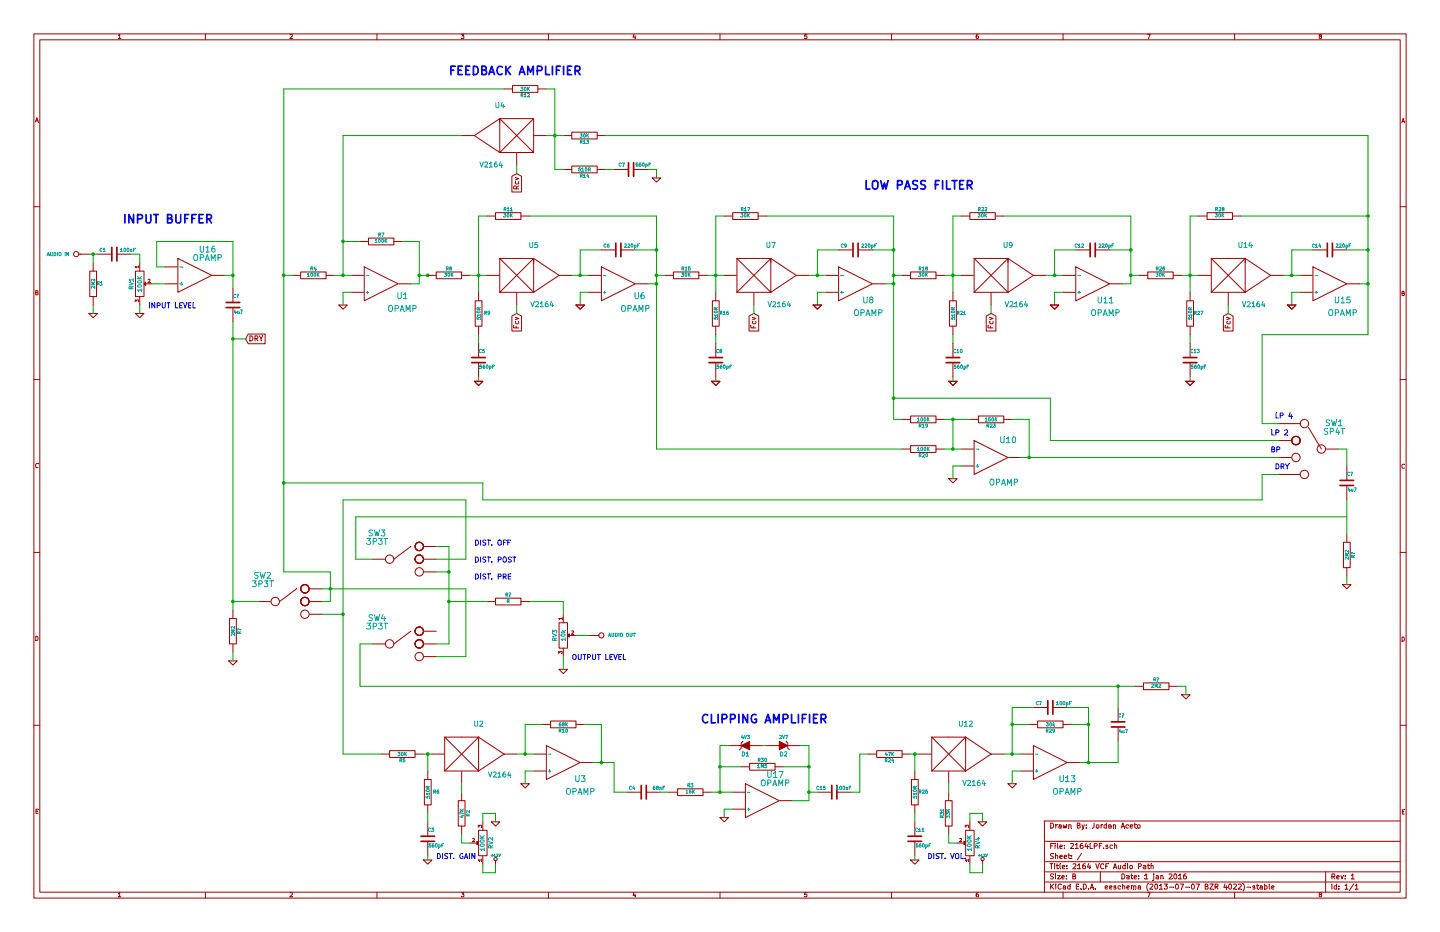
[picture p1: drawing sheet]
EESchema Schematic File Version 2
LIBS:spst
LIBS:power
LIBS:device
LIBS:transistors
LIBS:conn
LIBS:linear
LIBS:regul
LIBS:74xx
LIBS:cmos4000
LIBS:adc-dac
LIBS:memory
LIBS:xilinx
LIBS:special
LIBS:microcontrollers
LIBS:dsp
LIBS:microchip
LIBS:analog_switches
LIBS:motorola
LIBS:texas
LIBS:intel
LIBS:audio
LIBS:interface
LIBS:digital-audio
LIBS:philips
LIBS:display
LIBS:cypress
LIBS:siliconi
LIBS:opto
LIBS:atmel
LIBS:contrib
LIBS:valves
LIBS:genericOpamp
LIBS:v2164
LIBS:sp4t
LIBS:spdt
LIBS:SP3T
LIBS:2164LPF-cache
EELAYER 27 0
EELAYER END
$Descr B 17000 11000
encoding utf-8
Sheet 1 1
Title "2164 VCF Audio Path"
Date "1 jan 2016"
Rev "1"
Comp ""
Comment1 "Drawn By: Jordan Aceto"
Comment2 ""
Comment3 ""
Comment4 ""
$EndDescr
$Comp
L R R5
U 1 1
P 4750 8900
F 0 "R5" V 4830 8900 40  0000 C CNN
F 1 "30K" V 4757 8901 40  0000 C CNN
F 2 "~" V 4680 8900 30  0000 C CNN
F 3 "~" H 4750 8900 30  0000 C CNN
	1    4750 8900
	0    1    1    0   
$EndComp
$Comp
L R R4
U 1 1
P 3700 3250
F 0 "R4" V 3780 3250 40  0000 C CNN
F 1 "100K" V 3707 3251 40  0000 C CNN
F 2 "~" V 3630 3250 30  0000 C CNN
F 3 "~" H 3700 3250 30  0000 C CNN
	1    3700 3250
	0    -1   -1   0   
$EndComp
$Comp
L R R7
U 1 1
P 4500 2850
F 0 "R7" V 4580 2850 40  0000 C CNN
F 1 "100K" V 4507 2851 40  0000 C CNN
F 2 "~" V 4430 2850 30  0000 C CNN
F 3 "~" H 4500 2850 30  0000 C CNN
	1    4500 2850
	0    -1   -1   0   
$EndComp
$Comp
L GND #PWR3
U 1 1
P 4050 3600
F 0 "#PWR3" H 4050 3600 30  0001 C CNN
F 1 "GND" H 4050 3530 30  0001 C CNN
F 2 "" H 4050 3600 60  0000 C CNN
F 3 "" H 4050 3600 60  0000 C CNN
	1    4050 3600
	1    0    0    -1  
$EndComp
Connection ~ 5050 3250
$Comp
L V2164 U2
U 1 1
P 5450 8900
F 0 "U2" H 5650 9250 60  0000 C CNN
F 1 "V2164" H 5900 8650 60  0000 C CNN
F 2 "~" H 5750 8550 60  0000 C CNN
F 3 "~" H 5750 8550 60  0000 C CNN
	1    5450 8900
	1    0    0    -1  
$EndComp
$Comp
L V2164 U4
U 1 1
P 6100 1600
F 0 "U4" H 6300 1950 60  0000 C CNN
F 1 "V2164" H 6400 1250 60  0000 C CNN
F 2 "~" H 6400 1250 60  0000 C CNN
F 3 "~" H 6400 1250 60  0000 C CNN
	1    6100 1600
	-1   0    0    -1  
$EndComp
$Comp
L OPAMP U3
U 1 1
P 6650 9000
F 0 "U3" H 6850 8800 70  0000 C CNN
F 1 "OPAMP" H 6850 8650 70  0000 C CNN
F 2 "~" H 6650 9000 60  0000 C CNN
F 3 "~" H 6650 9000 60  0000 C CNN
	1    6650 9000
	1    0    0    -1  
$EndComp
$Comp
L OPAMP U1
U 1 1
P 4500 3350
F 0 "U1" H 4750 3200 70  0000 C CNN
F 1 "OPAMP" H 4750 3050 70  0000 C CNN
F 2 "~" H 4500 3350 60  0000 C CNN
F 3 "~" H 4500 3350 60  0000 C CNN
	1    4500 3350
	1    0    0    -1  
$EndComp
$Comp
L R R10
U 1 1
P 6650 8550
F 0 "R10" V 6730 8550 40  0000 C CNN
F 1 "68K" V 6657 8551 40  0000 C CNN
F 2 "~" V 6580 8550 30  0000 C CNN
F 3 "~" H 6650 8550 30  0000 C CNN
	1    6650 8550
	0    1    1    0   
$EndComp
$Comp
L GND #PWR10
U 1 1
P 6850 3600
F 0 "#PWR10" H 6850 3600 30  0001 C CNN
F 1 "GND" H 6850 3530 30  0001 C CNN
F 2 "" H 6850 3600 60  0000 C CNN
F 3 "" H 6850 3600 60  0000 C CNN
	1    6850 3600
	1    0    0    -1  
$EndComp
Wire Wire Line
	5650 2550 5650 3450
Wire Wire Line
	3950 3250 4150 3250
Wire Wire Line
	4050 1600 4050 3250
Wire Wire Line
	4050 2850 4250 2850
Wire Wire Line
	4950 3350 4850 3350
Wire Wire Line
	4950 2850 4950 3350
Wire Wire Line
	4950 2850 4750 2850
Wire Wire Line
	4150 3450 4050 3450
Wire Wire Line
	4050 3450 4050 3600
Wire Wire Line
	5050 3250 4950 3250
Connection ~ 4950 3250
Wire Wire Line
	5550 3250 5750 3250
Connection ~ 4050 3250
Wire Wire Line
	5650 2550 5750 2550
Wire Wire Line
	6750 3250 6950 3250
Wire Wire Line
	6850 3250 6850 2950
Wire Wire Line
	6850 2950 7100 2950
Wire Wire Line
	7750 3350 7650 3350
Wire Wire Line
	7750 2550 7750 5300
Wire Wire Line
	7750 2950 7500 2950
Wire Wire Line
	6950 3450 6850 3450
Wire Wire Line
	6850 3450 6850 3600
Connection ~ 7750 2950
Connection ~ 6850 3250
Connection ~ 5650 3250
Wire Wire Line
	7750 2550 6250 2550
$Comp
L GND #PWR5
U 1 1
P 5650 4500
F 0 "#PWR5" H 5650 4500 30  0001 C CNN
F 1 "GND" H 5650 4430 30  0001 C CNN
F 2 "" H 5650 4500 60  0000 C CNN
F 3 "" H 5650 4500 60  0000 C CNN
	1    5650 4500
	1    0    0    -1  
$EndComp
Wire Wire Line
	5650 4050 5650 3950
Wire Wire Line
	5650 4450 5650 4500
$Comp
L GND #PWR11
U 1 1
P 6850 3600
F 0 "#PWR11" H 6850 3600 30  0001 C CNN
F 1 "GND" H 6850 3530 30  0001 C CNN
F 2 "" H 6850 3600 60  0000 C CNN
F 3 "" H 6850 3600 60  0000 C CNN
	1    6850 3600
	1    0    0    -1  
$EndComp
$Comp
L V2164 U5
U 1 1
P 6100 3250
F 0 "U5" H 6300 3600 60  0000 C CNN
F 1 "V2164" H 6400 2900 60  0000 C CNN
F 2 "~" H 6400 2900 60  0000 C CNN
F 3 "~" H 6400 2900 60  0000 C CNN
	1    6100 3250
	1    0    0    -1  
$EndComp
$Comp
L GND #PWR6
U 1 1
P 5650 4500
F 0 "#PWR6" H 5650 4500 30  0001 C CNN
F 1 "GND" H 5650 4430 30  0001 C CNN
F 2 "" H 5650 4500 60  0000 C CNN
F 3 "" H 5650 4500 60  0000 C CNN
	1    5650 4500
	1    0    0    -1  
$EndComp
$Comp
L GND #PWR17
U 1 1
P 9650 3600
F 0 "#PWR17" H 9650 3600 30  0001 C CNN
F 1 "GND" H 9650 3530 30  0001 C CNN
F 2 "" H 9650 3600 60  0000 C CNN
F 3 "" H 9650 3600 60  0000 C CNN
	1    9650 3600
	1    0    0    -1  
$EndComp
Wire Wire Line
	8450 2550 8450 3450
Wire Wire Line
	8350 3250 8550 3250
Wire Wire Line
	9550 3250 9750 3250
Wire Wire Line
	9650 3250 9650 2950
Wire Wire Line
	9650 2950 9900 2950
Wire Wire Line
	10550 3350 10450 3350
Wire Wire Line
	10550 2950 10300 2950
Wire Wire Line
	9750 3450 9650 3450
Wire Wire Line
	9650 3450 9650 3600
Connection ~ 10550 2950
Connection ~ 9650 3250
Connection ~ 8450 3250
$Comp
L GND #PWR14
U 1 1
P 8450 4500
F 0 "#PWR14" H 8450 4500 30  0001 C CNN
F 1 "GND" H 8450 4430 30  0001 C CNN
F 2 "" H 8450 4500 60  0000 C CNN
F 3 "" H 8450 4500 60  0000 C CNN
	1    8450 4500
	1    0    0    -1  
$EndComp
Wire Wire Line
	8450 4050 8450 3950
Wire Wire Line
	8450 4450 8450 4500
$Comp
L OPAMP U8
U 1 1
P 10100 3350
F 0 "U8" H 10250 3150 70  0000 C CNN
F 1 "OPAMP" H 10250 3000 70  0000 C CNN
F 2 "~" H 10100 3350 60  0000 C CNN
F 3 "~" H 10100 3350 60  0000 C CNN
	1    10100 3350
	1    0    0    -1  
$EndComp
$Comp
L GND #PWR18
U 1 1
P 9650 3600
F 0 "#PWR18" H 9650 3600 30  0001 C CNN
F 1 "GND" H 9650 3530 30  0001 C CNN
F 2 "" H 9650 3600 60  0000 C CNN
F 3 "" H 9650 3600 60  0000 C CNN
	1    9650 3600
	1    0    0    -1  
$EndComp
$Comp
L V2164 U7
U 1 1
P 8900 3250
F 0 "U7" H 9100 3600 60  0000 C CNN
F 1 "V2164" H 9200 2900 60  0000 C CNN
F 2 "~" H 9200 2900 60  0000 C CNN
F 3 "~" H 9200 2900 60  0000 C CNN
	1    8900 3250
	1    0    0    -1  
$EndComp
$Comp
L GND #PWR15
U 1 1
P 8450 4500
F 0 "#PWR15" H 8450 4500 30  0001 C CNN
F 1 "GND" H 8450 4430 30  0001 C CNN
F 2 "" H 8450 4500 60  0000 C CNN
F 3 "" H 8450 4500 60  0000 C CNN
	1    8450 4500
	1    0    0    -1  
$EndComp
$Comp
L GND #PWR26
U 1 1
P 12450 3600
F 0 "#PWR26" H 12450 3600 30  0001 C CNN
F 1 "GND" H 12450 3530 30  0001 C CNN
F 2 "" H 12450 3600 60  0000 C CNN
F 3 "" H 12450 3600 60  0000 C CNN
	1    12450 3600
	1    0    0    -1  
$EndComp
Wire Wire Line
	11250 2550 11250 3450
Wire Wire Line
	11150 3250 11350 3250
Wire Wire Line
	11250 2550 11350 2550
Wire Wire Line
	12350 3250 12550 3250
Wire Wire Line
	12450 3250 12450 2950
Wire Wire Line
	12450 2950 12700 2950
Wire Wire Line
	13350 3350 13250 3350
Wire Wire Line
	13350 2950 13100 2950
Wire Wire Line
	12550 3450 12450 3450
Wire Wire Line
	12450 3450 12450 3600
Connection ~ 13350 2950
Connection ~ 12450 3250
Connection ~ 11250 3250
$Comp
L GND #PWR20
U 1 1
P 11250 4500
F 0 "#PWR20" H 11250 4500 30  0001 C CNN
F 1 "GND" H 11250 4430 30  0001 C CNN
F 2 "" H 11250 4500 60  0000 C CNN
F 3 "" H 11250 4500 60  0000 C CNN
	1    11250 4500
	1    0    0    -1  
$EndComp
Wire Wire Line
	11250 4050 11250 3950
Wire Wire Line
	11250 4450 11250 4500
$Comp
L OPAMP U11
U 1 1
P 12900 3350
F 0 "U11" H 13050 3150 70  0000 C CNN
F 1 "OPAMP" H 13050 3000 70  0000 C CNN
F 2 "~" H 12900 3350 60  0000 C CNN
F 3 "~" H 12900 3350 60  0000 C CNN
	1    12900 3350
	1    0    0    -1  
$EndComp
$Comp
L GND #PWR27
U 1 1
P 12450 3600
F 0 "#PWR27" H 12450 3600 30  0001 C CNN
F 1 "GND" H 12450 3530 30  0001 C CNN
F 2 "" H 12450 3600 60  0000 C CNN
F 3 "" H 12450 3600 60  0000 C CNN
	1    12450 3600
	1    0    0    -1  
$EndComp
$Comp
L V2164 U9
U 1 1
P 11700 3250
F 0 "U9" H 11900 3600 60  0000 C CNN
F 1 "V2164" H 12000 2900 60  0000 C CNN
F 2 "~" H 12000 2900 60  0000 C CNN
F 3 "~" H 12000 2900 60  0000 C CNN
	1    11700 3250
	1    0    0    -1  
$EndComp
$Comp
L GND #PWR21
U 1 1
P 11250 4500
F 0 "#PWR21" H 11250 4500 30  0001 C CNN
F 1 "GND" H 11250 4430 30  0001 C CNN
F 2 "" H 11250 4500 60  0000 C CNN
F 3 "" H 11250 4500 60  0000 C CNN
	1    11250 4500
	1    0    0    -1  
$EndComp
$Comp
L GND #PWR30
U 1 1
P 15250 3600
F 0 "#PWR30" H 15250 3600 30  0001 C CNN
F 1 "GND" H 15250 3530 30  0001 C CNN
F 2 "" H 15250 3600 60  0000 C CNN
F 3 "" H 15250 3600 60  0000 C CNN
	1    15250 3600
	1    0    0    -1  
$EndComp
Wire Wire Line
	14050 2550 14050 3450
Wire Wire Line
	13950 3250 14150 3250
Wire Wire Line
	14050 2550 14150 2550
Wire Wire Line
	15250 3250 15250 2950
Wire Wire Line
	15250 2950 15500 2950
Wire Wire Line
	16150 3350 16050 3350
Wire Wire Line
	16150 2950 15900 2950
Wire Wire Line
	15350 3450 15250 3450
Wire Wire Line
	15250 3450 15250 3600
Connection ~ 16150 2950
Connection ~ 15250 3250
Connection ~ 14050 3250
$Comp
L GND #PWR28
U 1 1
P 14050 4500
F 0 "#PWR28" H 14050 4500 30  0001 C CNN
F 1 "GND" H 14050 4430 30  0001 C CNN
F 2 "" H 14050 4500 60  0000 C CNN
F 3 "" H 14050 4500 60  0000 C CNN
	1    14050 4500
	1    0    0    -1  
$EndComp
Wire Wire Line
	14050 4050 14050 3950
Wire Wire Line
	14050 4450 14050 4500
$Comp
L OPAMP U15
U 1 1
P 15700 3350
F 0 "U15" H 15850 3150 70  0000 C CNN
F 1 "OPAMP" H 15850 3000 70  0000 C CNN
F 2 "~" H 15700 3350 60  0000 C CNN
F 3 "~" H 15700 3350 60  0000 C CNN
	1    15700 3350
	1    0    0    -1  
$EndComp
$Comp
L GND #PWR31
U 1 1
P 15250 3600
F 0 "#PWR31" H 15250 3600 30  0001 C CNN
F 1 "GND" H 15250 3530 30  0001 C CNN
F 2 "" H 15250 3600 60  0000 C CNN
F 3 "" H 15250 3600 60  0000 C CNN
	1    15250 3600
	1    0    0    -1  
$EndComp
$Comp
L V2164 U14
U 1 1
P 14500 3250
F 0 "U14" H 14700 3600 60  0000 C CNN
F 1 "V2164" H 14800 2900 60  0000 C CNN
F 2 "~" H 14800 2900 60  0000 C CNN
F 3 "~" H 14800 2900 60  0000 C CNN
	1    14500 3250
	1    0    0    -1  
$EndComp
$Comp
L GND #PWR29
U 1 1
P 14050 4500
F 0 "#PWR29" H 14050 4500 30  0001 C CNN
F 1 "GND" H 14050 4430 30  0001 C CNN
F 2 "" H 14050 4500 60  0000 C CNN
F 3 "" H 14050 4500 60  0000 C CNN
	1    14050 4500
	1    0    0    -1  
$EndComp
Connection ~ 7750 3250
Wire Wire Line
	10550 3250 10650 3250
Connection ~ 10550 3250
Wire Wire Line
	8550 2550 8450 2550
Wire Wire Line
	9050 2550 10550 2550
Wire Wire Line
	13350 2550 11850 2550
Wire Wire Line
	15150 3250 15350 3250
Wire Wire Line
	16150 1600 16150 3950
Wire Wire Line
	16150 2550 14650 2550
Wire Wire Line
	13350 3250 13450 3250
Connection ~ 13350 3250
Wire Wire Line
	7750 3250 7850 3250
$Comp
L R R12
U 1 1
P 6200 1050
F 0 "R12" V 6280 1050 40  0000 C CNN
F 1 "30K" V 6207 1051 40  0000 C CNN
F 2 "~" V 6130 1050 30  0000 C CNN
F 3 "~" H 6200 1050 30  0000 C CNN
	1    6200 1050
	0    1    1    0   
$EndComp
$Comp
L R R13
U 1 1
P 6900 1600
F 0 "R13" V 6980 1600 40  0000 C CNN
F 1 "30K" V 6907 1601 40  0000 C CNN
F 2 "~" V 6830 1600 30  0000 C CNN
F 3 "~" H 6900 1600 30  0000 C CNN
	1    6900 1600
	0    1    1    0   
$EndComp
$Comp
L R R14
U 1 1
P 6900 2000
F 0 "R14" V 6980 2000 40  0000 C CNN
F 1 "510R" V 6907 2001 40  0000 C CNN
F 2 "~" V 6830 2000 30  0000 C CNN
F 3 "~" H 6900 2000 30  0000 C CNN
	1    6900 2000
	0    1    1    0   
$EndComp
$Comp
L C C7
U 1 1
P 7450 2000
F 0 "C7" V 7400 1850 40  0000 L CNN
F 1 "560pF" V 7400 2050 40  0000 L CNN
F 2 "~" H 7488 1850 30  0000 C CNN
F 3 "~" H 7450 2000 60  0000 C CNN
	1    7450 2000
	0    1    1    0   
$EndComp
Wire Wire Line
	4050 1600 5450 1600
Connection ~ 4050 2850
Wire Wire Line
	6450 1600 6650 1600
Wire Wire Line
	6550 1050 6550 2000
Wire Wire Line
	6550 1050 6450 1050
Connection ~ 6550 1600
Wire Wire Line
	5950 1050 3350 1050
Wire Wire Line
	3350 1050 3350 6750
Wire Wire Line
	7150 1600 16150 1600
Connection ~ 16150 2550
Wire Wire Line
	6550 2000 6650 2000
$Comp
L GND #PWR13
U 1 1
P 7750 2100
F 0 "#PWR13" H 7750 2100 30  0001 C CNN
F 1 "GND" H 7750 2030 30  0001 C CNN
F 2 "" H 7750 2100 60  0000 C CNN
F 3 "" H 7750 2100 60  0000 C CNN
	1    7750 2100
	1    0    0    -1  
$EndComp
Wire Wire Line
	7750 2100 7750 2000
Wire Wire Line
	7750 2000 7650 2000
Wire Wire Line
	7250 2000 7150 2000
$Comp
L OPAMP U10
U 1 1
P 11700 5400
F 0 "U10" H 11900 5600 70  0000 C CNN
F 1 "OPAMP" H 11850 5100 70  0000 C CNN
F 2 "" H 11700 5400 60  0000 C CNN
F 3 "" H 11700 5400 60  0000 C CNN
	1    11700 5400
	1    0    0    -1  
$EndComp
$Comp
L R R23
U 1 1
P 11700 4950
F 0 "R23" V 11780 4950 40  0000 C CNN
F 1 "150K" V 11707 4951 40  0000 C CNN
F 2 "~" V 11630 4950 30  0000 C CNN
F 3 "~" H 11700 4950 30  0000 C CNN
	1    11700 4950
	0    1    1    0   
$EndComp
$Comp
L R R19
U 1 1
P 10900 4950
F 0 "R19" V 10980 4950 40  0000 C CNN
F 1 "100K" V 10907 4951 40  0000 C CNN
F 2 "~" V 10830 4950 30  0000 C CNN
F 3 "~" H 10900 4950 30  0000 C CNN
	1    10900 4950
	0    1    1    0   
$EndComp
$Comp
L R R20
U 1 1
P 10900 5300
F 0 "R20" V 10980 5300 40  0000 C CNN
F 1 "100K" V 10907 5301 40  0000 C CNN
F 2 "~" V 10830 5300 30  0000 C CNN
F 3 "~" H 10900 5300 30  0000 C CNN
	1    10900 5300
	0    1    1    0   
$EndComp
Wire Wire Line
	12150 5400 12150 4950
Wire Wire Line
	12150 4950 11950 4950
Wire Wire Line
	11150 5300 11350 5300
Wire Wire Line
	11250 4950 11250 5300
Wire Wire Line
	11150 4950 11450 4950
Connection ~ 11250 5300
Connection ~ 10550 3350
Wire Wire Line
	7750 5300 10650 5300
Connection ~ 7750 3350
$Comp
L GND #PWR22
U 1 1
P 11250 5650
F 0 "#PWR22" H 11250 5650 30  0001 C CNN
F 1 "GND" H 11250 5580 30  0001 C CNN
F 2 "" H 11250 5650 60  0000 C CNN
F 3 "" H 11250 5650 60  0000 C CNN
	1    11250 5650
	1    0    0    -1  
$EndComp
Wire Wire Line
	11250 5650 11250 5500
Wire Wire Line
	11250 5500 11350 5500
Connection ~ 11250 4950
Wire Wire Line
	10550 4950 10650 4950
Wire Wire Line
	10550 2550 10550 4950
Connection ~ 12150 5400
Wire Wire Line
	10550 4700 12400 4700
Connection ~ 10550 4700
Wire Wire Line
	16150 3950 14900 3950
Wire Wire Line
	14900 3950 14900 5000
Connection ~ 16150 3350
$Comp
L SP4T SW1
U 1 1
P 15450 5300
F 0 "SW1" H 15150 5600 70  0000 C CNN
F 1 "SP4T" H 15150 5500 70  0000 C CNN
F 2 "~" H 15450 5300 60  0000 C CNN
F 3 "~" H 15450 5300 60  0000 C CNN
	1    15450 5300
	-1   0    0    -1  
$EndComp
Wire Wire Line
	6100 8900 6300 8900
Wire Wire Line
	5000 8900 5100 8900
Wire Wire Line
	6200 8900 6200 8550
Connection ~ 6200 8900
Wire Wire Line
	7000 9000 7250 9000
Wire Wire Line
	7100 9000 7100 8550
$Comp
L GND #PWR9
U 1 1
P 6200 9250
F 0 "#PWR9" H 6200 9250 30  0001 C CNN
F 1 "GND" H 6200 9180 30  0001 C CNN
F 2 "" H 6200 9250 60  0000 C CNN
F 3 "" H 6200 9250 60  0000 C CNN
	1    6200 9250
	1    0    0    -1  
$EndComp
Wire Wire Line
	6200 9250 6200 9100
Wire Wire Line
	6200 9100 6300 9100
Wire Wire Line
	15900 5300 15800 5300
$Comp
L R R6
U 1 1
P 5050 9350
F 0 "R6" H 5150 9350 40  0000 C CNN
F 1 "510R" V 5057 9351 40  0000 C CNN
F 2 "~" V 4980 9350 30  0000 C CNN
F 3 "~" H 5050 9350 30  0000 C CNN
	1    5050 9350
	1    0    0    -1  
$EndComp
$Comp
L C C3
U 1 1
P 5050 9900
F 0 "C3" H 5050 10000 40  0000 L CNN
F 1 "560pF" H 5056 9815 40  0000 L CNN
F 2 "~" H 5088 9750 30  0000 C CNN
F 3 "~" H 5050 9900 60  0000 C CNN
	1    5050 9900
	1    0    0    -1  
$EndComp
$Comp
L GND #PWR4
U 1 1
P 5050 10150
F 0 "#PWR4" H 5050 10150 30  0001 C CNN
F 1 "GND" H 5050 10080 30  0001 C CNN
F 2 "" H 5050 10150 60  0000 C CNN
F 3 "" H 5050 10150 60  0000 C CNN
	1    5050 10150
	1    0    0    -1  
$EndComp
Wire Wire Line
	5050 9100 5050 8900
Connection ~ 5050 8900
Wire Wire Line
	5050 9600 5050 9700
Wire Wire Line
	5050 10100 5050 10150
$Comp
L R R24
U 1 1
P 10500 8900
F 0 "R24" V 10580 8900 40  0000 C CNN
F 1 "47K" V 10507 8901 40  0000 C CNN
F 2 "~" V 10430 8900 30  0000 C CNN
F 3 "~" H 10500 8900 30  0000 C CNN
	1    10500 8900
	0    1    1    0   
$EndComp
$Comp
L V2164 U12
U 1 1
P 11200 8900
F 0 "U12" H 11400 9250 60  0000 C CNN
F 1 "V2164" H 11500 8550 60  0000 C CNN
F 2 "~" H 11500 8550 60  0000 C CNN
F 3 "~" H 11500 8550 60  0000 C CNN
	1    11200 8900
	1    0    0    -1  
$EndComp
$Comp
L OPAMP U13
U 1 1
P 12400 9000
F 0 "U13" H 12600 8800 70  0000 C CNN
F 1 "OPAMP" H 12600 8650 70  0000 C CNN
F 2 "~" H 12400 9000 60  0000 C CNN
F 3 "~" H 12400 9000 60  0000 C CNN
	1    12400 9000
	1    0    0    -1  
$EndComp
$Comp
L R R29
U 1 1
P 12400 8550
F 0 "R29" V 12480 8550 40  0000 C CNN
F 1 "30k" V 12407 8551 40  0000 C CNN
F 2 "~" V 12330 8550 30  0000 C CNN
F 3 "~" H 12400 8550 30  0000 C CNN
	1    12400 8550
	0    1    1    0   
$EndComp
Wire Wire Line
	11850 8900 12050 8900
Wire Wire Line
	10750 8900 10850 8900
Wire Wire Line
	11950 8350 11950 8900
Connection ~ 11950 8900
Wire Wire Line
	12750 9000 13200 9000
Wire Wire Line
	12850 8350 12850 9000
$Comp
L GND #PWR25
U 1 1
P 11950 9250
F 0 "#PWR25" H 11950 9250 30  0001 C CNN
F 1 "GND" H 11950 9180 30  0001 C CNN
F 2 "" H 11950 9250 60  0000 C CNN
F 3 "" H 11950 9250 60  0000 C CNN
	1    11950 9250
	1    0    0    -1  
$EndComp
Wire Wire Line
	11950 9250 11950 9100
Wire Wire Line
	11950 9100 12050 9100
$Comp
L R R25
U 1 1
P 10800 9350
F 0 "R25" H 10900 9350 40  0000 C CNN
F 1 "510R" V 10807 9351 40  0000 C CNN
F 2 "~" V 10730 9350 30  0000 C CNN
F 3 "~" H 10800 9350 30  0000 C CNN
	1    10800 9350
	1    0    0    -1  
$EndComp
$Comp
L C C11
U 1 1
P 10800 9900
F 0 "C11" H 10800 10000 40  0000 L CNN
F 1 "560pF" H 10806 9815 40  0000 L CNN
F 2 "~" H 10838 9750 30  0000 C CNN
F 3 "~" H 10800 9900 60  0000 C CNN
	1    10800 9900
	1    0    0    -1  
$EndComp
$Comp
L GND #PWR19
U 1 1
P 10800 10150
F 0 "#PWR19" H 10800 10150 30  0001 C CNN
F 1 "GND" H 10800 10080 30  0001 C CNN
F 2 "" H 10800 10150 60  0000 C CNN
F 3 "" H 10800 10150 60  0000 C CNN
	1    10800 10150
	1    0    0    -1  
$EndComp
Wire Wire Line
	10800 9100 10800 8900
Connection ~ 10800 8900
Wire Wire Line
	10800 9600 10800 9700
Wire Wire Line
	10800 10100 10800 10150
Connection ~ 12850 9000
Wire Wire Line
	6200 8550 6400 8550
Wire Wire Line
	7100 8550 6900 8550
Wire Wire Line
	12850 8550 12650 8550
Wire Wire Line
	11950 8550 12150 8550
Connection ~ 3350 3250
$Comp
L CONN_1 AUDIO~OUT
U 1 1
P 7100 7500
F 0 "AUDIO OUT" H 7180 7500 40  0000 L CNN
F 1 "CONN_1" H 7100 7555 30  0001 C CNN
F 2 "" H 7100 7500 60  0000 C CNN
F 3 "" H 7100 7500 60  0000 C CNN
	1    7100 7500
	1    0    0    -1  
$EndComp
$Comp
L R R8
U 1 1
P 5300 3250
F 0 "R8" V 5380 3250 40  0000 C CNN
F 1 "30K" V 5307 3251 40  0000 C CNN
F 2 "~" V 5230 3250 30  0000 C CNN
F 3 "~" H 5300 3250 30  0000 C CNN
	1    5300 3250
	0    -1   -1   0   
$EndComp
$Comp
L R R9
U 1 1
P 5650 3700
F 0 "R9" H 5750 3700 40  0000 C CNN
F 1 "510R" V 5657 3701 40  0000 C CNN
F 2 "~" V 5580 3700 30  0000 C CNN
F 3 "~" H 5650 3700 30  0000 C CNN
	1    5650 3700
	1    0    0    -1  
$EndComp
$Comp
L R R11
U 1 1
P 6000 2550
F 0 "R11" V 6080 2550 40  0000 C CNN
F 1 "30K" V 6007 2551 40  0000 C CNN
F 2 "~" V 5930 2550 30  0000 C CNN
F 3 "~" H 6000 2550 30  0000 C CNN
	1    6000 2550
	0    -1   -1   0   
$EndComp
$Comp
L R R15
U 1 1
P 8100 3250
F 0 "R15" V 8180 3250 40  0000 C CNN
F 1 "30K" V 8107 3251 40  0000 C CNN
F 2 "~" V 8030 3250 30  0000 C CNN
F 3 "~" H 8100 3250 30  0000 C CNN
	1    8100 3250
	0    -1   -1   0   
$EndComp
$Comp
L R R16
U 1 1
P 8450 3700
F 0 "R16" H 8550 3700 40  0000 C CNN
F 1 "510R" V 8457 3701 40  0000 C CNN
F 2 "~" V 8380 3700 30  0000 C CNN
F 3 "~" H 8450 3700 30  0000 C CNN
	1    8450 3700
	1    0    0    -1  
$EndComp
$Comp
L R R17
U 1 1
P 8800 2550
F 0 "R17" V 8880 2550 40  0000 C CNN
F 1 "30K" V 8807 2551 40  0000 C CNN
F 2 "~" V 8730 2550 30  0000 C CNN
F 3 "~" H 8800 2550 30  0000 C CNN
	1    8800 2550
	0    -1   -1   0   
$EndComp
$Comp
L R R18
U 1 1
P 10900 3250
F 0 "R18" V 10980 3250 40  0000 C CNN
F 1 "30K" V 10907 3251 40  0000 C CNN
F 2 "~" V 10830 3250 30  0000 C CNN
F 3 "~" H 10900 3250 30  0000 C CNN
	1    10900 3250
	0    -1   -1   0   
$EndComp
$Comp
L R R21
U 1 1
P 11250 3700
F 0 "R21" H 11350 3700 40  0000 C CNN
F 1 "510R" V 11257 3701 40  0000 C CNN
F 2 "~" V 11180 3700 30  0000 C CNN
F 3 "~" H 11250 3700 30  0000 C CNN
	1    11250 3700
	1    0    0    -1  
$EndComp
$Comp
L R R22
U 1 1
P 11600 2550
F 0 "R22" V 11680 2550 40  0000 C CNN
F 1 "30K" V 11607 2551 40  0000 C CNN
F 2 "~" V 11530 2550 30  0000 C CNN
F 3 "~" H 11600 2550 30  0000 C CNN
	1    11600 2550
	0    -1   -1   0   
$EndComp
$Comp
L R R26
U 1 1
P 13700 3250
F 0 "R26" V 13780 3250 40  0000 C CNN
F 1 "30K" V 13707 3251 40  0000 C CNN
F 2 "~" V 13630 3250 30  0000 C CNN
F 3 "~" H 13700 3250 30  0000 C CNN
	1    13700 3250
	0    -1   -1   0   
$EndComp
$Comp
L R R28
U 1 1
P 14400 2550
F 0 "R28" V 14480 2550 40  0000 C CNN
F 1 "30K" V 14407 2551 40  0000 C CNN
F 2 "~" V 14330 2550 30  0000 C CNN
F 3 "~" H 14400 2550 30  0000 C CNN
	1    14400 2550
	0    -1   -1   0   
$EndComp
$Comp
L R R27
U 1 1
P 14050 3700
F 0 "R27" H 14150 3700 40  0000 C CNN
F 1 "510R" V 14057 3701 40  0000 C CNN
F 2 "~" V 13980 3700 30  0000 C CNN
F 3 "~" H 14050 3700 30  0000 C CNN
	1    14050 3700
	1    0    0    -1  
$EndComp
$Comp
L C C5
U 1 1
P 5650 4250
F 0 "C5" H 5650 4350 40  0000 L CNN
F 1 "560pF" H 5656 4165 40  0000 L CNN
F 2 "~" H 5688 4100 30  0000 C CNN
F 3 "~" H 5650 4250 60  0000 C CNN
	1    5650 4250
	1    0    0    -1  
$EndComp
$Comp
L C C8
U 1 1
P 8450 4250
F 0 "C8" H 8450 4350 40  0000 L CNN
F 1 "560pF" H 8456 4165 40  0000 L CNN
F 2 "~" H 8488 4100 30  0000 C CNN
F 3 "~" H 8450 4250 60  0000 C CNN
	1    8450 4250
	1    0    0    -1  
$EndComp
$Comp
L C C10
U 1 1
P 11250 4250
F 0 "C10" H 11250 4350 40  0000 L CNN
F 1 "560pF" H 11256 4165 40  0000 L CNN
F 2 "~" H 11288 4100 30  0000 C CNN
F 3 "~" H 11250 4250 60  0000 C CNN
	1    11250 4250
	1    0    0    -1  
$EndComp
$Comp
L C C13
U 1 1
P 14050 4250
F 0 "C13" H 14050 4350 40  0000 L CNN
F 1 "560pF" H 14056 4165 40  0000 L CNN
F 2 "~" H 14088 4100 30  0000 C CNN
F 3 "~" H 14050 4250 60  0000 C CNN
	1    14050 4250
	1    0    0    -1  
$EndComp
$Comp
L C C14
U 1 1
P 15700 2950
F 0 "C14" V 15750 3050 40  0000 L CNN
F 1 "220pF" V 15750 2700 40  0000 L CNN
F 2 "~" H 15738 2800 30  0000 C CNN
F 3 "~" H 15700 2950 60  0000 C CNN
	1    15700 2950
	0    -1   -1   0   
$EndComp
$Comp
L C C12
U 1 1
P 12900 2950
F 0 "C12" V 12950 3050 40  0000 L CNN
F 1 "220pF" V 12950 2700 40  0000 L CNN
F 2 "~" H 12938 2800 30  0000 C CNN
F 3 "~" H 12900 2950 60  0000 C CNN
	1    12900 2950
	0    -1   -1   0   
$EndComp
$Comp
L C C9
U 1 1
P 10100 2950
F 0 "C9" V 10150 3050 40  0000 L CNN
F 1 "220pF" V 10150 2700 40  0000 L CNN
F 2 "~" H 10138 2800 30  0000 C CNN
F 3 "~" H 10100 2950 60  0000 C CNN
	1    10100 2950
	0    -1   -1   0   
$EndComp
$Comp
L C C6
U 1 1
P 7300 2950
F 0 "C6" V 7350 3050 40  0000 L CNN
F 1 "220pF" V 7350 2700 40  0000 L CNN
F 2 "~" H 7338 2800 30  0000 C CNN
F 3 "~" H 7300 2950 60  0000 C CNN
	1    7300 2950
	0    -1   -1   0   
$EndComp
$Comp
L OPAMP U6
U 1 1
P 7300 3350
F 0 "U6" H 7550 3200 70  0000 C CNN
F 1 "OPAMP" H 7500 3050 70  0000 C CNN
F 2 "" H 7300 3350 60  0000 C CNN
F 3 "" H 7300 3350 60  0000 C CNN
	1    7300 3350
	1    0    0    -1  
$EndComp
Text GLabel 6100 2050 3    60   Input ~ 0
Rcv
Wire Wire Line
	6100 2050 6100 1950
Text GLabel 6100 3700 3    60   Input ~ 0
Fcv
Text GLabel 8900 3700 3    60   Input ~ 0
Fcv
Text GLabel 11700 3700 3    60   Input ~ 0
Fcv
Text GLabel 14500 3700 3    60   Input ~ 0
Fcv
Wire Wire Line
	14500 3700 14500 3600
Wire Wire Line
	11700 3700 11700 3600
Wire Wire Line
	8900 3700 8900 3600
Wire Wire Line
	6100 3700 6100 3600
$Comp
L POT RV2
U 1 1
P 5700 9950
F 0 "RV2" H 5700 9850 50  0000 C CNN
F 1 "100K" H 5700 9950 50  0000 C CNN
F 2 "~" H 5700 9950 60  0000 C CNN
F 3 "~" H 5700 9950 60  0000 C CNN
	1    5700 9950
	0    -1   -1   0   
$EndComp
$Comp
L GND #PWR7
U 1 1
P 5850 9700
F 0 "#PWR7" H 5850 9700 30  0001 C CNN
F 1 "GND" H 5850 9630 30  0001 C CNN
F 2 "" H 5850 9700 60  0000 C CNN
F 3 "" H 5850 9700 60  0000 C CNN
	1    5850 9700
	1    0    0    -1  
$EndComp
Wire Wire Line
	5700 9600 5850 9600
Wire Wire Line
	5850 9600 5850 9700
$Comp
L +12V #PWR8
U 1 1
P 5850 10200
F 0 "#PWR8" H 5850 10150 20  0001 C CNN
F 1 "+12V" H 5850 10300 30  0000 C CNN
F 2 "" H 5850 10200 60  0000 C CNN
F 3 "" H 5850 10200 60  0000 C CNN
	1    5850 10200
	1    0    0    -1  
$EndComp
$Comp
L POT RV4
U 1 1
P 11450 9950
F 0 "RV4" H 11450 9850 50  0000 C CNN
F 1 "100K" H 11450 9950 50  0000 C CNN
F 2 "~" H 11450 9950 60  0000 C CNN
F 3 "~" H 11450 9950 60  0000 C CNN
	1    11450 9950
	0    -1   -1   0   
$EndComp
$Comp
L R R31
U 1 1
P 11200 9600
F 0 "R31" V 11280 9600 40  0000 C CNN
F 1 "33K" V 11207 9601 40  0000 C CNN
F 2 "~" V 11130 9600 30  0000 C CNN
F 3 "~" H 11200 9600 30  0000 C CNN
	1    11200 9600
	-1   0    0    1   
$EndComp
$Comp
L GND #PWR23
U 1 1
P 11600 9700
F 0 "#PWR23" H 11600 9700 30  0001 C CNN
F 1 "GND" H 11600 9630 30  0001 C CNN
F 2 "" H 11600 9700 60  0000 C CNN
F 3 "" H 11600 9700 60  0000 C CNN
	1    11600 9700
	1    0    0    -1  
$EndComp
$Comp
L +12V #PWR24
U 1 1
P 11600 10200
F 0 "#PWR24" H 11600 10150 20  0001 C CNN
F 1 "+12V" H 11600 10300 30  0000 C CNN
F 2 "" H 11600 10200 60  0000 C CNN
F 3 "" H 11600 10200 60  0000 C CNN
	1    11600 10200
	1    0    0    -1  
$EndComp
Text GLabel 2900 4000 2    60   Input ~ 0
DRY
Wire Wire Line
	11200 9350 11200 9250
Wire Wire Line
	11450 9700 11450 9600
Wire Wire Line
	11600 9600 11600 9700
Wire Wire Line
	11600 10200 11600 10300
Wire Wire Line
	11450 10300 11450 10200
Text Notes 15050 4950 0    60   ~ 12
LP 4
Text Notes 15000 5150 0    60   ~ 12
LP 2
Text Notes 15000 5350 0    60   ~ 12
BP
Text Notes 5150 10150 0    60   ~ 12
DIST. GAIN
Text Notes 10950 10150 0    60   ~ 12
DIST. VOL.
$Comp
L OPAMP U17
U 1 1
P 9000 9450
F 0 "U17" H 9150 9750 70  0000 C CNN
F 1 "OPAMP" H 9150 9650 70  0000 C CNN
F 2 "~" H 9000 9450 60  0000 C CNN
F 3 "~" H 9000 9450 60  0000 C CNN
	1    9000 9450
	1    0    0    -1  
$EndComp
$Comp
L R R30
U 1 1
P 9000 9050
F 0 "R30" V 9080 9050 40  0000 C CNN
F 1 "1M5" V 9007 9051 40  0000 C CNN
F 2 "~" V 8930 9050 30  0000 C CNN
F 3 "~" H 9000 9050 30  0000 C CNN
	1    9000 9050
	0    -1   -1   0   
$EndComp
$Comp
L R R3
U 1 1
P 8150 9350
F 0 "R3" V 8230 9350 40  0000 C CNN
F 1 "15K" V 8157 9351 40  0000 C CNN
F 2 "~" V 8080 9350 30  0000 C CNN
F 3 "~" H 8150 9350 30  0000 C CNN
	1    8150 9350
	0    -1   -1   0   
$EndComp
$Comp
L R R2
U 1 1
P 5450 9600
F 0 "R2" V 5530 9600 40  0000 C CNN
F 1 "47K" V 5457 9601 40  0000 C CNN
F 2 "~" V 5380 9600 30  0000 C CNN
F 3 "~" H 5450 9600 30  0000 C CNN
	1    5450 9600
	1    0    0    -1  
$EndComp
$Comp
L ZENER D2
U 1 1
P 9250 8800
F 0 "D2" H 9250 8900 50  0000 C CNN
F 1 "2V7" H 9250 8700 40  0000 C CNN
F 2 "~" H 9250 8800 60  0000 C CNN
F 3 "~" H 9250 8800 60  0000 C CNN
	1    9250 8800
	1    0    0    1   
$EndComp
$Comp
L ZENER D1
U 1 1
P 8800 8800
F 0 "D1" H 8800 8900 50  0000 C CNN
F 1 "4V3" H 8800 8700 40  0000 C CNN
F 2 "~" H 8800 8800 60  0000 C CNN
F 3 "~" H 8800 8800 60  0000 C CNN
	1    8800 8800
	-1   0    0    1   
$EndComp
$Comp
L C C4
U 1 1
P 7600 9350
F 0 "C4" V 7650 9450 40  0000 L CNN
F 1 "68nF" V 7650 9100 40  0000 L CNN
F 2 "~" H 7638 9200 30  0000 C CNN
F 3 "~" H 7600 9350 60  0000 C CNN
	1    7600 9350
	0    -1   -1   0   
$EndComp
$Comp
L C C15
U 1 1
P 9850 9350
F 0 "C15" V 9900 9450 40  0000 L CNN
F 1 "100nF" V 9900 9150 40  0000 L CNN
F 2 "~" H 9888 9200 30  0000 C CNN
F 3 "~" H 9850 9350 60  0000 C CNN
	1    9850 9350
	0    -1   -1   0   
$EndComp
Wire Wire Line
	9550 9450 9350 9450
Wire Wire Line
	9250 9050 9550 9050
Connection ~ 9550 9050
Wire Wire Line
	8400 9350 8650 9350
Wire Wire Line
	8750 9050 8500 9050
Connection ~ 8500 9050
Wire Wire Line
	9000 8800 9050 8800
Connection ~ 8500 9350
$Comp
L GND #PWR16
U 1 1
P 8550 9650
F 0 "#PWR16" H 8550 9650 30  0001 C CNN
F 1 "GND" H 8550 9580 30  0001 C CNN
F 2 "" H 8550 9650 60  0000 C CNN
F 3 "" H 8550 9650 60  0000 C CNN
	1    8550 9650
	1    0    0    -1  
$EndComp
Wire Wire Line
	8650 9550 8550 9550
Wire Wire Line
	8550 9550 8550 9650
Wire Wire Line
	7900 9350 7800 9350
Wire Wire Line
	9550 9350 9650 9350
Connection ~ 9550 9350
Wire Wire Line
	10250 8900 10150 8900
Wire Wire Line
	10150 8900 10150 9350
Wire Wire Line
	10150 9350 10050 9350
Wire Wire Line
	7250 9000 7250 9350
Wire Wire Line
	7250 9350 7400 9350
Connection ~ 7100 9000
Wire Wire Line
	4050 8900 4500 8900
Wire Wire Line
	8500 8800 8500 9350
Wire Wire Line
	8500 8800 8600 8800
Wire Wire Line
	9550 8800 9550 9450
Wire Wire Line
	9550 8800 9450 8800
Wire Wire Line
	5850 10200 5850 10300
Wire Wire Line
	5700 10300 5700 10200
Wire Wire Line
	5700 9700 5700 9600
Wire Wire Line
	5550 9950 5450 9950
Wire Wire Line
	5450 9950 5450 9850
Wire Wire Line
	11200 9850 11200 9950
Wire Wire Line
	11200 9950 11300 9950
Wire Wire Line
	11600 10300 11450 10300
Wire Wire Line
	11450 9600 11600 9600
$Comp
L OPAMP U16
U 1 1
P 2300 3250
F 0 "U16" H 2450 3550 70  0000 C CNN
F 1 "OPAMP" H 2450 3450 70  0000 C CNN
F 2 "~" H 2300 3250 60  0000 C CNN
F 3 "~" H 2300 3250 60  0000 C CNN
	1    2300 3250
	1    0    0    -1  
$EndComp
$Comp
L R R1
U 1 1
P 1100 3350
F 0 "R1" H 1180 3350 40  0000 C CNN
F 1 "2M2" V 1107 3351 40  0000 C CNN
F 2 "~" V 1030 3350 30  0000 C CNN
F 3 "~" H 1100 3350 30  0000 C CNN
	1    1100 3350
	1    0    0    -1  
$EndComp
$Comp
L C C1
U 1 1
P 1350 3000
F 0 "C1" V 1400 3100 40  0000 L CNN
F 1 "100nF" V 1400 2750 40  0000 L CNN
F 2 "~" H 1388 2850 30  0000 C CNN
F 3 "~" H 1350 3000 60  0000 C CNN
	1    1350 3000
	0    -1   -1   0   
$EndComp
Wire Wire Line
	1950 3150 1850 3150
Wire Wire Line
	1850 3150 1850 2850
$Comp
L GND #PWR1
U 1 1
P 1100 3700
F 0 "#PWR1" H 1100 3700 30  0001 C CNN
F 1 "GND" H 1100 3630 30  0001 C CNN
F 2 "" H 1100 3700 60  0000 C CNN
F 3 "" H 1100 3700 60  0000 C CNN
	1    1100 3700
	1    0    0    -1  
$EndComp
$Comp
L CONN_1 AUDIO~IN
U 1 1
P 900 3000
F 0 "AUDIO IN" H 980 3000 40  0000 L CNN
F 1 "CONN_1" H 900 3055 30  0001 C CNN
F 2 "" H 900 3000 60  0000 C CNN
F 3 "" H 900 3000 60  0000 C CNN
	1    900  3000
	-1   0    0    1   
$EndComp
Wire Wire Line
	1850 2850 2750 2850
Wire Wire Line
	5850 10300 5700 10300
Wire Wire Line
	2750 2850 2750 3400
Connection ~ 2750 3250
Wire Wire Line
	3350 3250 3450 3250
$Comp
L SP3T SW3
U 1 1
P 4750 6600
F 0 "SW3" H 4450 6900 70  0000 C CNN
F 1 "3P3T" H 4450 6800 70  0000 C CNN
F 2 "~" H 4750 6600 60  0000 C CNN
F 3 "~" H 4750 6600 60  0000 C CNN
	1    4750 6600
	1    0    0    -1  
$EndComp
$Comp
L SP3T SW2
U 1 1
P 3400 7100
F 0 "SW2" H 3100 7400 70  0000 C CNN
F 1 "3P3T" H 3100 7300 70  0000 C CNN
F 2 "~" H 3400 7100 60  0000 C CNN
F 3 "~" H 3400 7100 60  0000 C CNN
	1    3400 7100
	1    0    0    -1  
$EndComp
$Comp
L SP3T SW4
U 1 1
P 4750 7600
F 0 "SW4" H 4450 7900 70  0000 C CNN
F 1 "3P3T" H 4450 7800 70  0000 C CNN
F 2 "~" H 4750 7600 60  0000 C CNN
F 3 "~" H 4750 7600 60  0000 C CNN
	1    4750 7600
	1    0    0    -1  
$EndComp
Wire Wire Line
	3800 6950 5500 6950
Wire Wire Line
	3900 6750 3900 7100
Wire Wire Line
	3350 6750 3900 6750
Wire Wire Line
	3900 7100 3800 7100
Connection ~ 3900 6950
Wire Wire Line
	4200 6100 4200 6600
Wire Wire Line
	4200 6600 4400 6600
Wire Wire Line
	5150 6750 5300 6750
Wire Wire Line
	5300 6450 5300 7600
Wire Wire Line
	5300 6450 5150 6450
Connection ~ 5300 6750
Wire Wire Line
	5300 7600 5150 7600
Wire Wire Line
	3800 7250 4050 7250
Wire Wire Line
	4050 5900 4050 8900
Wire Wire Line
	5150 6600 5500 6600
Wire Wire Line
	4250 8100 13400 8100
Wire Wire Line
	4250 8100 4250 7600
Wire Wire Line
	4250 7600 4400 7600
Connection ~ 5300 7100
Wire Wire Line
	5150 7750 5500 7750
Wire Wire Line
	5500 7750 5500 6950
Text Notes 5600 6450 0    60   ~ 12
DIST. OFF
Text Notes 5600 6650 0    60   ~ 12
DIST. POST
Text Notes 5600 6850 0    60   ~ 12
DIST. PRE
$Comp
L POT RV1
U 1 1
P 1650 3350
F 0 "RV1" H 1650 3250 50  0000 C CNN
F 1 "100K" H 1650 3350 50  0000 C CNN
F 2 "~" H 1650 3350 60  0000 C CNN
F 3 "~" H 1650 3350 60  0000 C CNN
	1    1650 3350
	0    1    1    0   
$EndComp
Wire Wire Line
	2750 7100 3050 7100
Wire Wire Line
	15900 6100 4200 6100
$Comp
L GND #PWR2
U 1 1
P 1650 3700
F 0 "#PWR2" H 1650 3700 30  0001 C CNN
F 1 "GND" H 1650 3630 30  0001 C CNN
F 2 "" H 1650 3700 60  0000 C CNN
F 3 "" H 1650 3700 60  0000 C CNN
	1    1650 3700
	1    0    0    -1  
$EndComp
Wire Wire Line
	1650 3600 1650 3700
$Comp
L POT RV3
U 1 1
P 6650 7500
F 0 "RV3" H 6650 7400 50  0000 C CNN
F 1 "10k" H 6650 7500 50  0000 C CNN
F 2 "~" H 6650 7500 60  0000 C CNN
F 3 "~" H 6650 7500 60  0000 C CNN
	1    6650 7500
	0    1    1    0   
$EndComp
Wire Wire Line
	6650 7100 6650 7250
$Comp
L GND #PWR12
U 1 1
P 6650 7900
F 0 "#PWR12" H 6650 7900 30  0001 C CNN
F 1 "GND" H 6650 7830 30  0001 C CNN
F 2 "" H 6650 7900 60  0000 C CNN
F 3 "" H 6650 7900 60  0000 C CNN
	1    6650 7900
	1    0    0    -1  
$EndComp
Wire Wire Line
	6250 7100 6650 7100
Text Notes 6750 7800 0    60   ~ 12
OUTPUT LEVEL
Text Notes 1750 3650 0    60   ~ 12
INPUT LEVEL
Wire Wire Line
	4050 5900 5500 5900
Connection ~ 4050 7250
Wire Wire Line
	5500 5900 5500 6600
Wire Wire Line
	1800 3350 1950 3350
Wire Wire Line
	1550 3000 1650 3000
Wire Wire Line
	1650 3000 1650 3100
Wire Wire Line
	1050 3000 1150 3000
Wire Wire Line
	1100 3000 1100 3100
Connection ~ 1100 3000
Wire Wire Line
	1100 3600 1100 3700
Wire Wire Line
	6800 7500 6950 7500
Wire Wire Line
	6650 7900 6650 7750
Text Notes 10200 2250 0    99   ~ 20
LOW PASS FILTER
Text Notes 8200 8550 0    99   ~ 20
 CLIPPING AMPLIFIER
Text Notes 1450 2650 0    99   ~ 20
INPUT BUFFER
Text Notes 5300 900  0    99   ~ 20
FEEDBACK AMPLIFIER
$Comp
L R R?
U 1 1
P 6000 7100
F 0 "R?" V 6080 7100 40  0000 C CNN
F 1 "R" V 6007 7101 40  0000 C CNN
F 2 "~" V 5930 7100 30  0000 C CNN
F 3 "~" H 6000 7100 30  0000 C CNN
	1    6000 7100
	0    -1   -1   0   
$EndComp
Wire Wire Line
	5300 7100 5750 7100
$Comp
L C C?
U 1 1
P 12400 8350
F 0 "C?" V 12450 8450 40  0000 L CNN
F 1 "100pF" V 12450 8100 40  0000 L CNN
F 2 "~" H 12438 8200 30  0000 C CNN
F 3 "~" H 12400 8350 60  0000 C CNN
	1    12400 8350
	0    -1   -1   0   
$EndComp
Wire Wire Line
	12200 8350 11950 8350
Connection ~ 11950 8550
Wire Wire Line
	12600 8350 12850 8350
Connection ~ 12850 8550
Wire Wire Line
	13350 2550 13350 3350
Wire Wire Line
	12400 5200 15100 5200
Wire Wire Line
	12400 4700 12400 5200
Wire Wire Line
	14900 5000 15100 5000
Wire Wire Line
	12050 5400 15100 5400
Wire Wire Line
	15100 5600 14900 5600
Wire Wire Line
	14900 5600 14900 5900
Wire Wire Line
	14900 5900 5700 5900
Wire Wire Line
	5700 5900 5700 5700
Wire Wire Line
	5700 5700 3350 5700
Connection ~ 3350 5700
Text Notes 15050 5550 0    60   ~ 12
DRY
$Comp
L C C?
U 1 1
P 2750 3600
F 0 "C?" H 2750 3700 40  0000 L CNN
F 1 "4u7" H 2756 3515 40  0000 L CNN
F 2 "~" H 2788 3450 30  0000 C CNN
F 3 "~" H 2750 3600 60  0000 C CNN
	1    2750 3600
	1    0    0    -1  
$EndComp
$Comp
L C C?
U 1 1
P 15900 5700
F 0 "C?" H 15900 5800 40  0000 L CNN
F 1 "4u7" H 15906 5615 40  0000 L CNN
F 2 "~" H 15938 5550 30  0000 C CNN
F 3 "~" H 15900 5700 60  0000 C CNN
	1    15900 5700
	1    0    0    -1  
$EndComp
$Comp
L C C?
U 1 1
P 13200 8550
F 0 "C?" H 13200 8650 40  0000 L CNN
F 1 "4u7" H 13206 8465 40  0000 L CNN
F 2 "~" H 13238 8400 30  0000 C CNN
F 3 "~" H 13200 8550 60  0000 C CNN
	1    13200 8550
	1    0    0    -1  
$EndComp
$Comp
L R R?
U 1 1
P 2750 7450
F 0 "R?" V 2830 7450 40  0000 C CNN
F 1 "2M2" V 2757 7451 40  0000 C CNN
F 2 "~" V 2680 7450 30  0000 C CNN
F 3 "~" H 2750 7450 30  0000 C CNN
	1    2750 7450
	1    0    0    -1  
$EndComp
$Comp
L R R?
U 1 1
P 15900 6550
F 0 "R?" V 15980 6550 40  0000 C CNN
F 1 "2M2" V 15907 6551 40  0000 C CNN
F 2 "~" V 15830 6550 30  0000 C CNN
F 3 "~" H 15900 6550 30  0000 C CNN
	1    15900 6550
	1    0    0    -1  
$EndComp
$Comp
L R R?
U 1 1
P 13650 8100
F 0 "R?" V 13730 8100 40  0000 C CNN
F 1 "2M2" V 13657 8101 40  0000 C CNN
F 2 "~" V 13580 8100 30  0000 C CNN
F 3 "~" H 13650 8100 30  0000 C CNN
	1    13650 8100
	0    -1   -1   0   
$EndComp
Wire Wire Line
	2750 3250 2650 3250
Wire Wire Line
	2750 3800 2750 7200
Wire Wire Line
	2900 4000 2750 4000
Connection ~ 2750 4000
Connection ~ 2750 7100
$Comp
L GND #PWR?
U 1 1
P 2750 7800
F 0 "#PWR?" H 2750 7800 30  0001 C CNN
F 1 "GND" H 2750 7730 30  0001 C CNN
F 2 "" H 2750 7800 60  0000 C CNN
F 3 "" H 2750 7800 60  0000 C CNN
	1    2750 7800
	1    0    0    -1  
$EndComp
Wire Wire Line
	2750 7700 2750 7800
Wire Wire Line
	15900 6300 15900 5900
Wire Wire Line
	15900 5500 15900 5300
$Comp
L GND #PWR?
U 1 1
P 15900 6900
F 0 "#PWR?" H 15900 6900 30  0001 C CNN
F 1 "GND" H 15900 6830 30  0001 C CNN
F 2 "" H 15900 6900 60  0000 C CNN
F 3 "" H 15900 6900 60  0000 C CNN
	1    15900 6900
	1    0    0    -1  
$EndComp
Wire Wire Line
	15900 6900 15900 6800
Wire Wire Line
	13200 9000 13200 8750
Wire Wire Line
	13200 8100 13200 8350
$Comp
L GND #PWR?
U 1 1
P 14000 8200
F 0 "#PWR?" H 14000 8200 30  0001 C CNN
F 1 "GND" H 14000 8130 30  0001 C CNN
F 2 "" H 14000 8200 60  0000 C CNN
F 3 "" H 14000 8200 60  0000 C CNN
	1    14000 8200
	1    0    0    -1  
$EndComp
Wire Wire Line
	14000 8200 14000 8100
Wire Wire Line
	14000 8100 13900 8100
Connection ~ 13200 8100
Wire Wire Line
	5450 9350 5450 9250
$EndSCHEMATC
